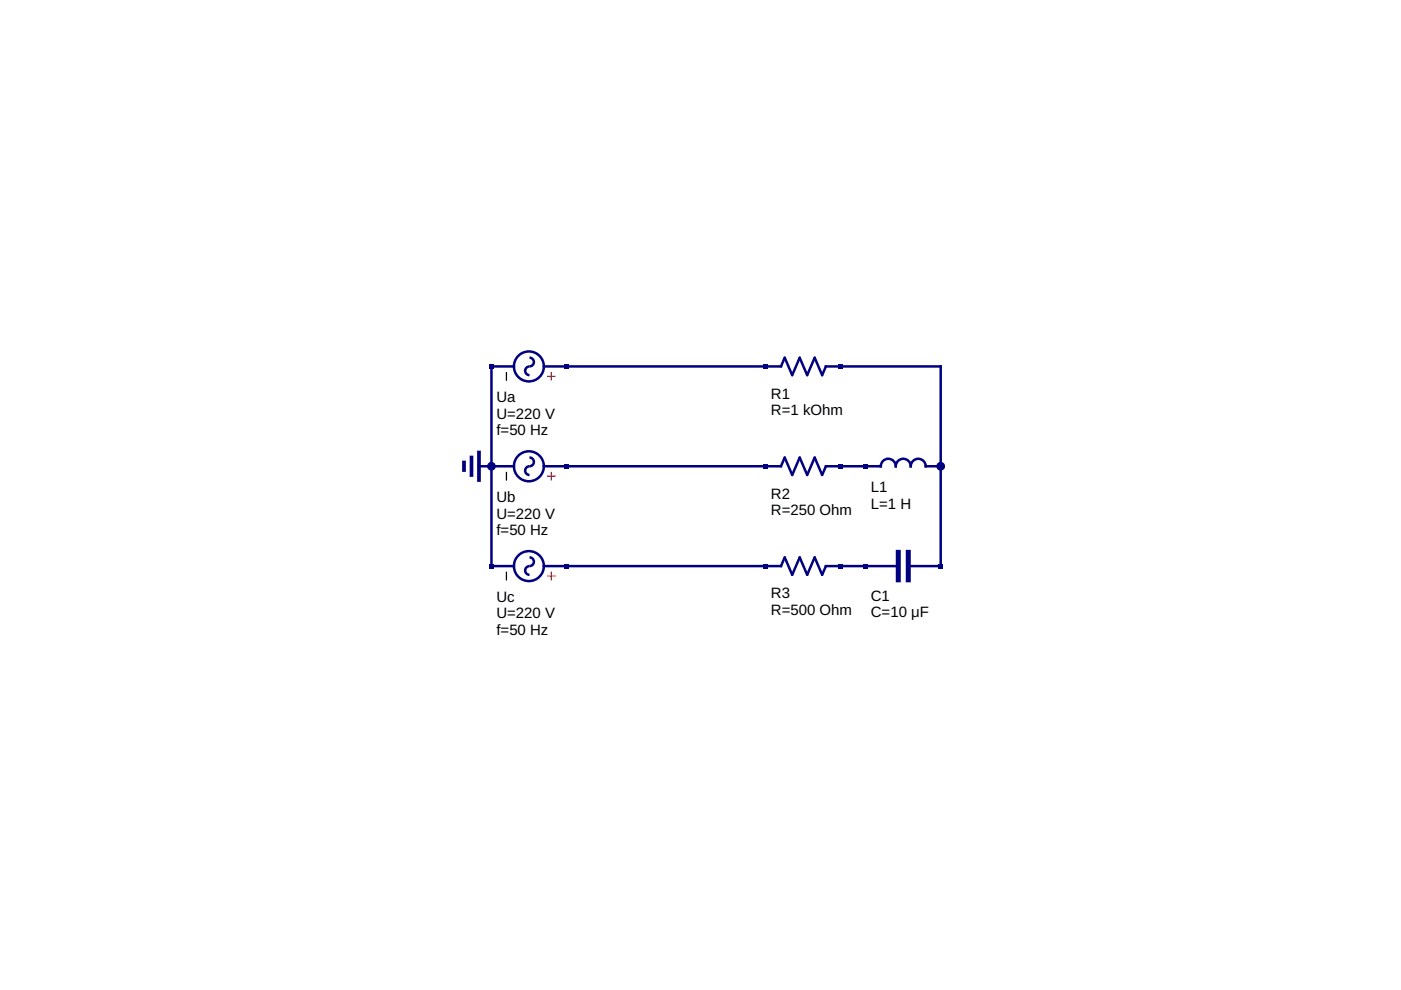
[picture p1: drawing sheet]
<svg xmlns="http://www.w3.org/2000/svg" width="297mm" height="210mm" viewBox="0 0 297 210" stroke-linecap="round" stroke-linejoin="round" font-family="sans-serif">
<g fill="none" stroke="#000080" stroke-width=".53">
<path d="M109 77.7h-4.8v42.3h4.8M112.3 75.8a.93 .93 0 0 1 .9 1 .93 .93 0 0 1-.9 .9 .93 .93 0 0 0-1 .9 .93 .93 0 0 0 1 .9M115.3 77.7h50.3l.8-1.9 1.6 3.7 1.6-3.7 1.5 3.7 1.6-3.7 1.6 3.7 .8-1.8h24.3v42.3h-6.8M101.6 98.9h7.4M112.3 97a.93 .93 0 0 1 .9 .9 .93 .93 0 0 1-.9 1 .93 .93 0 0 0-1 .9 .93 .93 0 0 0 1 .9M115.3 98.9h50.3l.8-1.9 1.6 3.7 1.6-3.7 1.5 3.7 1.6-3.7 1.6 3.7 .8-1.8h11.6a1.59 1.59 0 0 1 1.6-1.6 1.59 1.59 0 0 1 1.6 1.6 1.59 1.59 0 0 1 1.6-1.6 1.59 1.59 0 0 1 1.6 1.6 1.59 1.59 0 0 1 1.6-1.6 1.59 1.59 0 0 1 1.6 1.6h3.1M112.3 118.2a.93 .93 0 0 1 .9 .9 .93 .93 0 0 1-.9 .9 .93 .93 0 0 0-1 1 .93 .93 0 0 0 1 .9M115.3 120h50.3l.8-1.8 1.6 3.7 1.6-3.7 1.5 3.7 1.6-3.7 1.6 3.7 .8-1.9h15.4"/>
<circle cx="112.1" cy="77.7" r="3.2"/>
<circle cx="112.1" cy="98.9" r="3.2"/>
<circle cx="112.1" cy="120" r="3.2"/>
</g>
<path d="M190.5 117.1v5.8M192.6 117.1v5.8" fill="none" stroke="#000080" stroke-width="1.1"/>
<path d="M98.4 98.1v1.6M100 97v3.7M101.6 95.9v5.9" fill="none" stroke="#000080" stroke-width=".79"/>
<path d="M116.1 79.8h1.6M116.9 79v1.6M116.1 101h1.6M116.9 100.2v1.6M116.1 122.1h1.6M116.9 121.3v1.6" fill="none" stroke="#f00" stroke-width=".26"/>
<path d="M107.4 79v1.6M107.4 100.2v1.6M107.4 121.3v1.6" fill="none" stroke="#000" stroke-width=".26"/>
<g fill="#000080">
<path d="M161.9 77.2h1v1h-1z"/>
<path d="M177.8 77.2h1v1h-1z"/>
<path d="M161.9 98.3h1v1.1h-1z"/>
<path d="M177.8 98.3h1v1.1h-1z"/>
<path d="M183 98.3h1.1v1.1h-1.1z"/>
</g>
<circle cx="199.4" cy="98.9" r=".79" fill="#000080" stroke="#000080" stroke-width=".26"/>
<g fill="#000080">
<path d="M161.9 119.5h1v1.1h-1z"/>
<path d="M177.8 119.5h1v1.1h-1z"/>
<path d="M183 119.5h1.1v1.1h-1.1z"/>
<path d="M198.9 119.5h1.1v1.1h-1.1z"/>
</g>
<circle cx="104.2" cy="98.9" r=".79" fill="#000080" stroke="#000080" stroke-width=".26"/>
<g fill="#000080">
<path d="M119.5 98.3h1.1v1.1h-1.1z"/>
<path d="M119.5 77.2h1.1v1h-1.1z"/>
<path d="M103.7 77.2h1v1h-1z"/>
<path d="M119.5 119.5h1.1v1.1h-1.1z"/>
<path d="M103.7 119.5h1v1.1h-1z"/>
</g>
<g font-size="3.2">
<text x="105.3" y="85.3">Ua</text>
<text x="105.3" y="88.8">U=220 V</text>
<text x="163.5" y="84.5">R1</text>
<text x="163.5" y="88">R=1 kOhm</text>
<text x="105.3" y="92.2">f=50 Hz</text>
<text x="105.3" y="106.5">Ub</text>
<text x="163.5" y="105.7">R2</text>
<text x="184.6" y="104.4">L1</text>
<text x="184.6" y="107.8">L=1 H</text>
<text x="105.3" y="109.9">U=220 V</text>
<text x="105.3" y="113.4">f=50 Hz</text>
<text x="163.5" y="109.1">R=250 Ohm</text>
<text x="105.3" y="127.7">Uc</text>
<text x="105.3" y="131.1">U=220 V</text>
<text x="163.5" y="126.9">R3</text>
<text x="163.5" y="130.3">R=500 Ohm</text>
<text x="184.6" y="127.4">C1</text>
<text x="184.6" y="130.8">C=10 μF</text>
<text x="105.3" y="134.5">f=50 Hz</text>
</g>
</svg>
